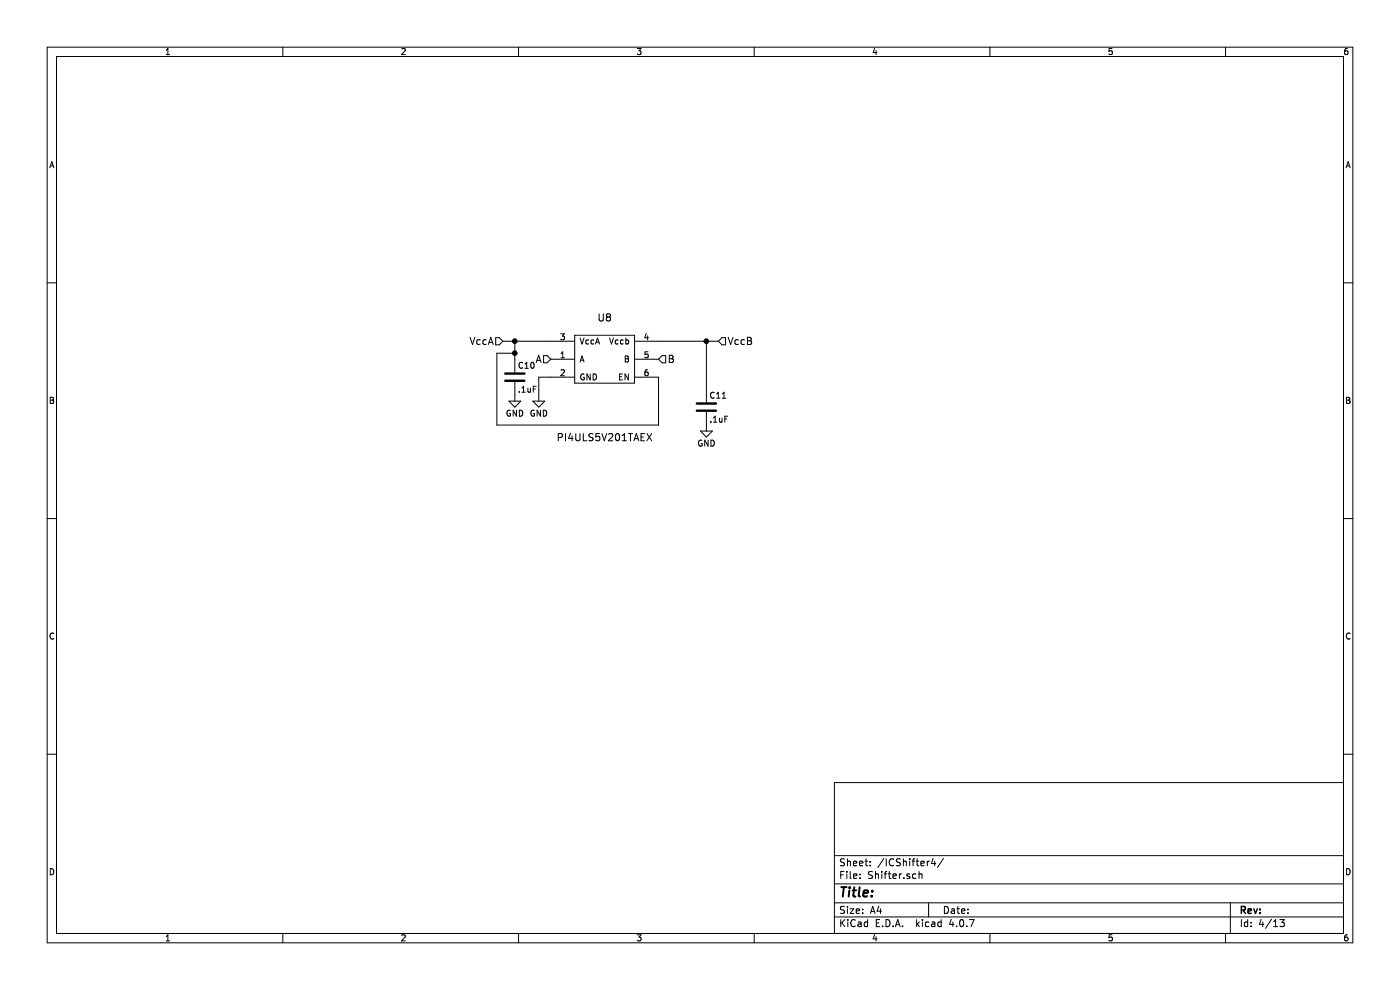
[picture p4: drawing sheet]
EESchema Schematic File Version 4
LIBS:instrumentation_board-cache
EELAYER 30 0
EELAYER END
$Descr A4 11693 8268
encoding utf-8
Sheet 9 13
Title ""
Date ""
Rev ""
Comp ""
Comment1 ""
Comment2 ""
Comment3 ""
Comment4 ""
$EndDescr
$Comp
L Recovery-Board-cache:PI4ULS5V201TAEX-RESCUE-instrumentation_board U8
U 1 1
P 5050 3200
AR Path="/5AB87152/5AB871B5" Ref="U8"  Part="1" 
AR Path="/5AB8887F/5AB871B5" Ref="U9"  Part="1" 
AR Path="/5AB899BF/5AB871B5" Ref="U10"  Part="1" 
AR Path="/5AB899C9/5AB871B5" Ref="U11"  Part="1" 
AR Path="/5AB8BB45/5AB871B5" Ref="U12"  Part="1" 
AR Path="/5AB8D505/5AB871B5" Ref="U13"  Part="1" 
AR Path="/5AB8DDC4/5AB871B5" Ref="U14"  Part="1" 
F 0 "U14" H 5050 3750 60  0000 C CNN
F 1 "PI4ULS5V201TAEX" H 5050 2750 60  0000 C CNN
F 2 "TO_SOT_Packages_SMD:SOT-23-6_Handsoldering" H 5050 3200 60  0001 C CNN
F 3 "" H 5050 3200 60  0001 C CNN
	1    5050 3200
	1    0    0    -1  
$EndComp
$Comp
L power:GND #PWR020
U 1 1
P 4500 3300
AR Path="/5AB87152/5AB8720A" Ref="#PWR020"  Part="1" 
AR Path="/5AB8887F/5AB8720A" Ref="#PWR023"  Part="1" 
AR Path="/5AB899BF/5AB8720A" Ref="#PWR026"  Part="1" 
AR Path="/5AB899C9/5AB8720A" Ref="#PWR029"  Part="1" 
AR Path="/5AB8BB45/5AB8720A" Ref="#PWR032"  Part="1" 
AR Path="/5AB8D505/5AB8720A" Ref="#PWR035"  Part="1" 
AR Path="/5AB8DDC4/5AB8720A" Ref="#PWR038"  Part="1" 
F 0 "#PWR038" H 4500 3050 50  0001 C CNN
F 1 "GND" H 4500 3150 50  0000 C CNN
F 2 "" H 4500 3300 50  0001 C CNN
F 3 "" H 4500 3300 50  0001 C CNN
	1    4500 3300
	1    0    0    -1  
$EndComp
Wire Wire Line
	4500 3300 4500 3150
Wire Wire Line
	4500 3150 4600 3150
$Comp
L power:GND #PWR021
U 1 1
P 4300 3300
AR Path="/5AB87152/5AB87222" Ref="#PWR021"  Part="1" 
AR Path="/5AB8887F/5AB87222" Ref="#PWR024"  Part="1" 
AR Path="/5AB899BF/5AB87222" Ref="#PWR027"  Part="1" 
AR Path="/5AB899C9/5AB87222" Ref="#PWR030"  Part="1" 
AR Path="/5AB8BB45/5AB87222" Ref="#PWR033"  Part="1" 
AR Path="/5AB8D505/5AB87222" Ref="#PWR036"  Part="1" 
AR Path="/5AB8DDC4/5AB87222" Ref="#PWR039"  Part="1" 
F 0 "#PWR039" H 4300 3050 50  0001 C CNN
F 1 "GND" H 4300 3150 50  0000 C CNN
F 2 "" H 4300 3300 50  0001 C CNN
F 3 "" H 4300 3300 50  0001 C CNN
	1    4300 3300
	1    0    0    -1  
$EndComp
$Comp
L power:GND #PWR022
U 1 1
P 5900 3550
AR Path="/5AB87152/5AB87230" Ref="#PWR022"  Part="1" 
AR Path="/5AB8887F/5AB87230" Ref="#PWR025"  Part="1" 
AR Path="/5AB899BF/5AB87230" Ref="#PWR028"  Part="1" 
AR Path="/5AB899C9/5AB87230" Ref="#PWR031"  Part="1" 
AR Path="/5AB8BB45/5AB87230" Ref="#PWR034"  Part="1" 
AR Path="/5AB8D505/5AB87230" Ref="#PWR037"  Part="1" 
AR Path="/5AB8DDC4/5AB87230" Ref="#PWR040"  Part="1" 
F 0 "#PWR040" H 5900 3300 50  0001 C CNN
F 1 "GND" H 5900 3400 50  0000 C CNN
F 2 "" H 5900 3550 50  0001 C CNN
F 3 "" H 5900 3550 50  0001 C CNN
	1    5900 3550
	1    0    0    -1  
$EndComp
$Comp
L Device:C C11
U 1 1
P 5900 3400
AR Path="/5AB87152/5AB8723F" Ref="C11"  Part="1" 
AR Path="/5AB8887F/5AB8723F" Ref="C13"  Part="1" 
AR Path="/5AB899BF/5AB8723F" Ref="C15"  Part="1" 
AR Path="/5AB899C9/5AB8723F" Ref="C17"  Part="1" 
AR Path="/5AB8BB45/5AB8723F" Ref="C19"  Part="1" 
AR Path="/5AB8D505/5AB8723F" Ref="C21"  Part="1" 
AR Path="/5AB8DDC4/5AB8723F" Ref="C23"  Part="1" 
F 0 "C23" H 5925 3500 50  0000 L CNN
F 1 ".1uF" H 5925 3300 50  0000 L CNN
F 2 "Capacitors_SMD:C_0805_HandSoldering" H 5938 3250 50  0001 C CNN
F 3 "" H 5900 3400 50  0001 C CNN
	1    5900 3400
	1    0    0    -1  
$EndComp
$Comp
L Device:C C10
U 1 1
P 4300 3150
AR Path="/5AB87152/5AB872AC" Ref="C10"  Part="1" 
AR Path="/5AB8887F/5AB872AC" Ref="C12"  Part="1" 
AR Path="/5AB899BF/5AB872AC" Ref="C14"  Part="1" 
AR Path="/5AB899C9/5AB872AC" Ref="C16"  Part="1" 
AR Path="/5AB8BB45/5AB872AC" Ref="C18"  Part="1" 
AR Path="/5AB8D505/5AB872AC" Ref="C20"  Part="1" 
AR Path="/5AB8DDC4/5AB872AC" Ref="C22"  Part="1" 
F 0 "C22" H 4325 3250 50  0000 L CNN
F 1 ".1uF" H 4325 3050 50  0000 L CNN
F 2 "Capacitors_SMD:C_0805_HandSoldering" H 4338 3000 50  0001 C CNN
F 3 "" H 4300 3150 50  0001 C CNN
	1    4300 3150
	1    0    0    -1  
$EndComp
Wire Wire Line
	4300 3000 4300 2850
Wire Wire Line
	4200 2850 4600 2850
Wire Wire Line
	5500 2850 6000 2850
Wire Wire Line
	5900 2850 5900 3250
Text HLabel 5500 3000 2    60   Input ~ 0
B
Text HLabel 6000 2850 2    60   Input ~ 0
VccB
Connection ~ 5900 2850
Text HLabel 4600 3000 0    60   Input ~ 0
A
Text HLabel 4200 2850 0    60   Input ~ 0
VccA
Connection ~ 4300 2850
Wire Wire Line
	5500 3150 5500 3550
Wire Wire Line
	5500 3550 4150 3550
Wire Wire Line
	4150 3550 4150 2950
Wire Wire Line
	4150 2950 4300 2950
Connection ~ 4300 2950
$EndSCHEMATC
